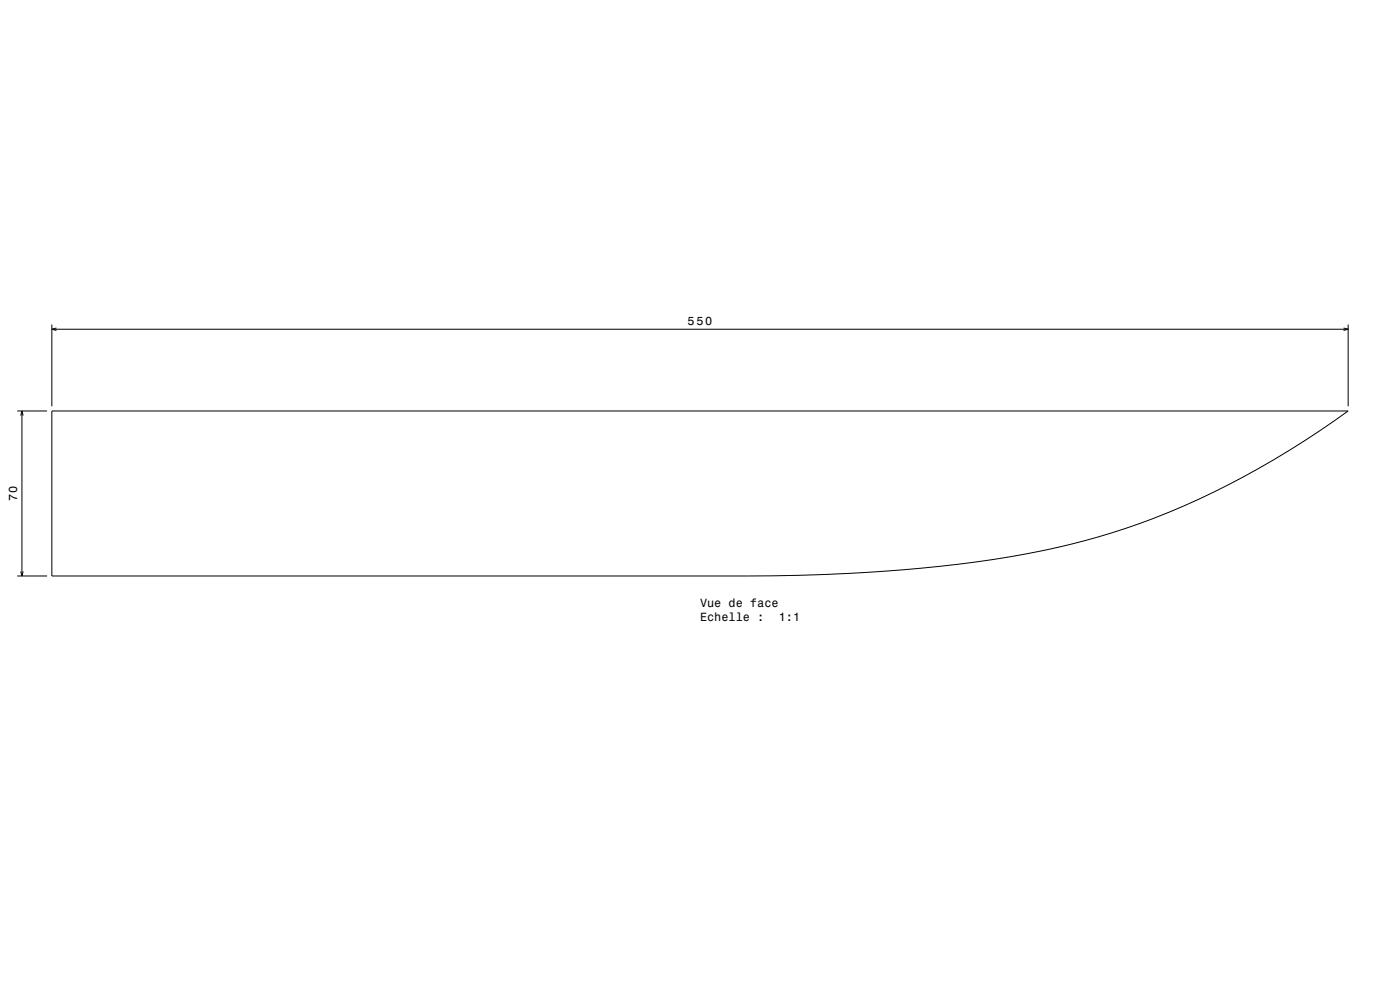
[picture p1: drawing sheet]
<svg xmlns="http://www.w3.org/2000/svg" width="594mm" height="420mm" viewBox="0 0 594 420" stroke-linecap="round" stroke-linejoin="round" font-family="sans-serif">
<path d="M22 137.7v34.7M22 139.7h550M23.9 139.2l-1.9 .5 1.9 .5M570.1 139.2l1.9 .5-1.9 .5M572 137.7v34.7M7.3 174.4h12.7M8.8 176.3l.5-1.9 .5 1.9M9.3 174.4v70M22 174.4h550a345.7 345.7 0 0 1-105.5 53.2 441 441 0 0 1-93.8 14.9l-22.3 1.2-33.2 .7h-295.2zM7.3 244.4h12.7M8.8 242.4l.5 2 .5-2" fill="none" stroke="#000" stroke-width=".42"/>
<path d="M0 0h594v420h-594" fill="none" stroke="#fff" stroke-width=".42"/>
<g font-size="5">
<text x="291.7" y="137.7">550</text>
<text x="7.3" y="212.7" transform="rotate(-90 7.3 212.7)">70</text>
<text x="297" y="257.5">Vue de face</text>
<text x="297" y="263.5">Echelle :</text>
<text x="330.4" y="263.5">1:1</text>
</g>
</svg>
